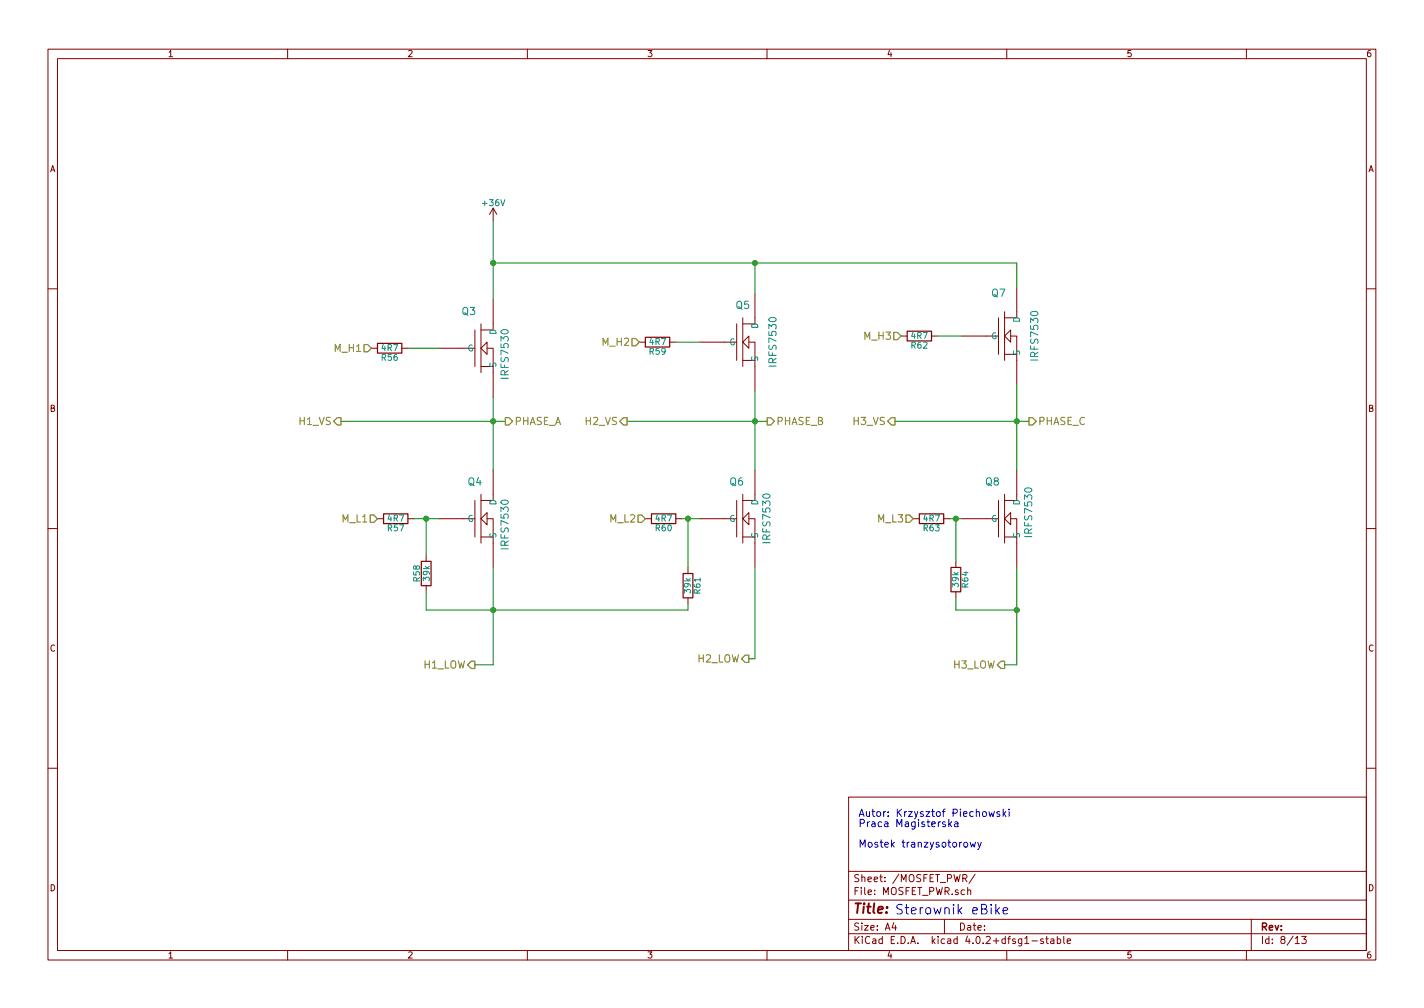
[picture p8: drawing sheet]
<svg xmlns="http://www.w3.org/2000/svg" width="297mm" height="210mm" viewBox="0 0 297 210" stroke-linecap="round" stroke-linejoin="round" font-family="sans-serif">
<g fill="none" stroke="#840000" stroke-width=".21">
<path d="M10 10.3h277v189.9h-277zM12 12.2h273v186.1h-273zM60 10.3v1.9M110 10.3v1.9M160 10.3v1.9M210 10.3v1.9M260 10.3v1.9M102.9 43.4v2.6M102.9 43.4l-.8 1.3M102.9 43.4l.7 1.3M212.1 59.9v6.4h-2.6M10 60.2h2"/>
<path d="M77.5 72.6h1.2M83.8 72.6h1.3M91.4 72.6h7.7M99.1 68.8v7.6M100.3 67.6v10.1M100.3 76.4h2.6M101.6 72.6h1.3v10.2M101.6 71.4v2.5l-1.3-1.3zM102.9 62.5v6.3h-2.6M133.3 71.4h1.3M139.7 71.4h1.3M146 71.4h7.7"/>
<path d="M153.7 67.6v7.6M154.9 71.4l1.3-1.3v2.5zM154.9 66.3v10.1M154.9 75.2h2.6M156.2 71.4h1.3v10.1M157.5 61.2v6.4h-2.6M188 70.1h1.2M194.3 70.1h1.3M200.7 70.1h7.6M208.3 66.3v7.6M209.5 70.1l1.3-1.3v2.6zM209.5 65v10.2"/>
<path d="M209.5 73.9h2.6M210.8 70.1h1.3v10.2M285 60.2h2M102.9 98v6.4h-2.6M157.5 98v6.4h-2.6M212.1 98v6.4h-2.6M10 110.3h2M78.7 108.2h1.3M85.1 108.2h1.3M88.9 115.8v1.3M91.4 108.2h7.7M99.1 104.4v7.6"/>
<path d="M100.3 108.2l1.3-1.3v2.6zM100.3 103.1v10.2M100.3 112h2.6M101.6 108.2h1.3v10.2M134.6 108.2h1.3M141 108.2h1.2M143.5 118.4v1.2M146 108.2h7.7M153.7 104.4v7.6M154.9 108.2l1.3-1.3v2.6zM154.9 103.1v10.2M154.9 112h2.6"/>
<path d="M156.2 108.2h1.3v10.2M190.5 108.2h1.3M196.8 108.2h1.3M199.4 117.1v1.3M200.7 108.2h7.6M208.3 104.4v7.6M209.5 108.2l1.3-1.3v2.6zM209.5 103.1v10.2M209.5 112h2.6M210.8 108.2h1.3v10.2M285 110.3h2M88.9 122.2v1.2"/>
<path d="M143.5 124.7v1.3M199.4 123.4v1.3M10 160.2h2M177 166.3h108v32h-108zM285 160.2h2M60 198.3v1.9M110 198.3v1.9M160 198.3v1.9M177 194.8h108M177 191.8h108M177 187.8h108M177 181.8h108"/>
<path d="M186.4 192.5l-.3 1h.9M186.8 193v1M197 191.8v3M200.8 183.2l.7-.1 .2-.2-.1-.3-.2-.2h-.6v1.5M201.2 183.2l.5 .7M201.9 185.7l.2-.1 .3 .1 .1 .9M201.9 185.1v1.5M203.4 182.3l-1.3 2M210 198.3v1.9M215.3 196.3h1.1M217.6 195.9l-.3-.1-.3 .2 .1 .3 .5 .1v.3h-.6M218.1 195.8h.6"/>
<path d="M218.3 195.3v1.3l.4 .2M219.2 195.9h.6v.9M219.8 196.2l-.4 .1-.3 .2 .3 .3 .4-.1M220.5 195.9l.5-.1 .3 .3-.2 .6h-.6M220.5 195.3v1.5M221.9 195.3v1.3l.2 .2M222.6 196.3l.7-.1v-.3l-.5-.1-.2 .2 .1 .7h.6M260 198.3v1.9M261 191.8v6.5M270.2 196.8h.8M271.5 195.3h1l-.5 .6 .4 .1v.7l-.2 .1-.7-.1"/>
</g>
<path d="M78.7 71.6h5.1v2.1h-5.1zM134.6 70.4h5.1v2h-5.1zM189.2 69.1h5.1v2h-5.1zM80 107.2h5.1v2h-5.1zM87.9 117.1h2v5.1h-2zM135.9 107.2h5.1v2h-5.1zM142.5 119.6h2v5.1h-2zM191.8 107.2h5v2h-5zM198.4 118.4h2v5h-2z" fill="none" stroke="#840000" stroke-width=".25"/>
<g fill="none" stroke="#008400" stroke-width=".21">
<path d="M102.9 46v16.5M102.9 54.9h109.2v5M157.5 54.9v6.3M85.1 72.6h6.3M141 71.4h5M195.6 70.1h5.1M71.1 87.9h34.3M102.9 82.8v15.2M130.8 87.9h29.2M157.5 81.5v16.5M186.7 87.9h27.9M212.1 80.3v17.7"/>
<path d="M86.4 108.2h5M88.9 108.2v7.6M102.9 118.4v20.3h-3.8M142.2 108.2h3.8M143.5 108.2v10.2M157.5 118.4v19h-1.3M198.1 108.2h2.6M199.4 108.2v8.9M212.1 118.4v20.3h-2.6M88.9 123.4v3.8h54.6v-1.2M199.4 124.7v2.5h12.7"/>
</g>
<g fill="#008400" stroke="#008400" stroke-width=".25">
<circle cx="102.9" cy="54.9" r=".51"/>
<circle cx="157.5" cy="54.9" r=".51"/>
<circle cx="143.5" cy="108.2" r=".51"/>
<circle cx="88.9" cy="108.2" r=".51"/>
<circle cx="102.9" cy="127.2" r=".51"/>
<circle cx="199.4" cy="108.2" r=".51"/>
<circle cx="212.1" cy="127.2" r=".51"/>
<circle cx="102.9" cy="87.9" r=".51"/>
<circle cx="157.5" cy="87.9" r=".51"/>
<circle cx="212.1" cy="87.9" r=".51"/>
</g>
<g fill="none" stroke="#848400" stroke-width=".25">
<path d="M75.9 71.9h.8l.8 .7-.8 .8h-.8zM131.8 70.6h.8l.7 .8-.7 .7h-.8zM186.4 69.3h.8l.8 .8-.8 .8h-.8zM69.6 87.9l.8-.8h.7v1.5h-.7zM105.4 87.1h.8l.7 .8-.7 .7h-.8zM130 87.1h.8v1.5h-.8l-.7-.7zM160 87.1h.8l.7 .8-.7 .7h-.8zM185.9 87.1h.8v1.5h-.8l-.7-.7zM214.6 87.1h.8l.8 .8-.8 .7h-.8zM77.2 107.4h.8l.7 .8-.7 .8h-.8zM133.1 107.4h.8l.7 .8-.7 .8h-.8zM189 107.4h.7l.8 .8-.8 .8h-.7z"/>
<path d="M98.3 137.9h.8v1.5h-.8l-.8-.7zM155.4 136.6h.8v1.6h-.8l-.7-.8zM208.8 137.9h.7v1.5h-.7l-.8-.7z"/>
</g>
<g fill="none" stroke="#0000c2" stroke-width=".21">
<path d="M197.9 170.9v1.5M198.1 171.9l.4 .5M198.5 171.4l-.6 .6M199.2 171.5h.5l.1 .9M199.8 171.8l-.6 .1a.3 .3 0 0 0 .1 .5h.5M201.1 175.8l.2-.1 .5 .1 .1 .6-.2 .2-.4 .1-.2-.2zM202.4 175.7l.2 1 .3-.7 .3 .7 .3-1M204 175.7l.3 1M204.7 175.7l-.5 1.4-.2 .1M206.3 169.3l.3 1 .2-.7 .3 .7 .3-1M208.5 169.4l-.3-.1-.3 .2 .1 .2 .5 .2v.3h-.6M209.2 168.8v1.5"/>
<path d="M209.4 169.7l.4 .6M209.8 169.3l-.6 .6M210.5 168.8v.1M210.5 169.3v1M207.7 188.6v2M207.9 189.9l.6 .7M208.5 189.3l-.8 .8M209.2 190l1-.2-.1-.4-.6-.1-.3 .3 .1 .9h.8"/>
</g>
<text font-size="2.8" fill="#840000" x="178" y="190.5">Title:</text>
<text font-size="2.8" fill="#0000c2" x="186.7" y="190.7">Sterownik eBike</text>
<g font-size="2.1" fill="#008484">
<text x="96.4" y="65.7">Q3</text>
<text x="153.5" y="64.4">Q5</text>
<text x="206.9" y="61.9">Q7</text>
<text x="162" y="76.1" transform="rotate(-90 162 76.1)">IRFS7530</text>
<text x="216.6" y="74.8" transform="rotate(-90 216.6 74.8)">IRFS7530</text>
<text x="106.1" y="78.7" transform="rotate(-90 106.1 78.7)">IRFS7530</text>
<text x="97.7" y="101.3">Q4</text>
<text x="152.3" y="101.3">Q6</text>
<text x="205.6" y="101.3">Q8</text>
<text x="160.7" y="112.9" transform="rotate(-90 160.7 112.9)">IRFS7530</text>
<text x="215.3" y="111.7" transform="rotate(-90 215.3 111.7)">IRFS7530</text>
<text x="106.1" y="114.2" transform="rotate(-90 106.1 114.2)">IRFS7530</text>
</g>
<g font-size="2.1" fill="#848400">
<text x="180.4" y="70.9">M_H3</text>
<text x="69.9" y="73.4">M_H1</text>
<text x="125.8" y="72.1">M_H2</text>
<text x="62.5" y="88.6">H1_VS</text>
<text x="107.3" y="88.6">PHASE_A</text>
<text x="122.1" y="88.6">H2_VS</text>
<text x="162" y="88.6">PHASE_B</text>
<text x="178" y="88.6">H3_VS</text>
<text x="216.6" y="88.6">PHASE_C</text>
<text x="71.4" y="109">M_L1</text>
<text x="127.3" y="109">M_L2</text>
<text x="183.1" y="109">M_L3</text>
<text x="88.3" y="139.4">H1_LOW</text>
<text x="145.4" y="138.2">H2_LOW</text>
<text x="198.8" y="139.4">H3_LOW</text>
</g>
<g font-size="2.1" fill="#0000c2">
<text x="179.1" y="170.4">Autor: Krzysztof Piechowski</text>
<text x="179.1" y="172.5">Praca Magisterska</text>
<text x="179.1" y="176.8">Mostek tranzysotorowy</text>
</g>
<g font-size="2.1" fill="#840000">
<text x="178" y="184">Sheet: /MOSFET_PWR/</text>
<text x="178" y="186.7">File: MOSFET_PWR.sch</text>
<text x="178" y="196.9">KiCad E.D.A. kicad 4.0.2+dfsg1-stable</text>
<text x="178" y="194.1">Size: A4</text>
<text x="200" y="194.1">Date:</text>
<text x="263" y="194.1">Rev:</text>
<text x="263" y="196.9">Id: 8/13</text>
</g>
<g font-size="1.8" fill="#840000">
<text x="35" y="11.9">1</text>
<text x="85" y="11.9">2</text>
<text x="135" y="11.9">3</text>
<text x="185" y="11.9">4</text>
<text x="235" y="11.9">5</text>
<text x="285" y="11.9">6</text>
<text x="10.4" y="35.9">A</text>
<text x="285.4" y="35.9">A</text>
<text x="10.4" y="85.9">B</text>
<text x="285.4" y="85.9">B</text>
<text x="10.4" y="135.9">C</text>
<text x="285.4" y="135.9">C</text>
<text x="10.4" y="185.9">D</text>
<text x="285.4" y="185.9">D</text>
<text x="35" y="199.9">1</text>
<text x="85" y="199.9">2</text>
<text x="135" y="199.9">3</text>
<text x="185" y="199.9">4</text>
<text x="235" y="199.9">5</text>
<text x="285" y="199.9">6</text>
</g>
<g font-size="1.8" fill="#008484">
<text x="100.8" y="43">+36V</text>
<text x="103.5" y="69.8" transform="rotate(-90 103.5 69.8)">D</text>
<text x="135.5" y="71.9">4R7</text>
<text x="158.1" y="68.6" transform="rotate(-90 158.1 68.6)">D</text>
<text x="190.1" y="70.7">4R7</text>
<text x="206.8" y="70.7">G</text>
<text x="212.7" y="67.3" transform="rotate(-90 212.7 67.3)">D</text>
<text x="79.7" y="75.2">R56</text>
<text x="79.7" y="73.2">4R7</text>
<text x="97.5" y="73.3">G</text>
<text x="103.5" y="76.7" transform="rotate(-90 103.5 76.7)">S</text>
<text x="135.5" y="74">R59</text>
<text x="152.1" y="72">G</text>
<text x="158.1" y="75.4" transform="rotate(-90 158.1 75.4)">S</text>
<text x="190.1" y="72.7">R62</text>
<text x="212.7" y="74.2" transform="rotate(-90 212.7 74.2)">S</text>
<text x="103.5" y="105.4" transform="rotate(-90 103.5 105.4)">D</text>
<text x="158.1" y="105.4" transform="rotate(-90 158.1 105.4)">D</text>
<text x="212.7" y="105.4" transform="rotate(-90 212.7 105.4)">D</text>
<text x="80.9" y="110.8">R57</text>
<text x="80.9" y="108.8">4R7</text>
<text x="97.5" y="108.8">G</text>
<text x="103.5" y="112.3" transform="rotate(-90 103.5 112.3)">S</text>
<text x="136.8" y="110.8">R60</text>
<text x="136.8" y="108.8">4R7</text>
<text x="152.1" y="108.8">G</text>
<text x="158.1" y="112.3" transform="rotate(-90 158.1 112.3)">S</text>
<text x="192.7" y="110.8">R63</text>
<text x="192.7" y="108.8">4R7</text>
<text x="206.8" y="108.8">G</text>
<text x="212.7" y="112.3" transform="rotate(-90 212.7 112.3)">S</text>
<text x="87.6" y="121.3" transform="rotate(-90 87.6 121.3)">R58</text>
<text x="89.6" y="121.1" transform="rotate(-90 89.6 121.1)">39k</text>
<text x="144.1" y="123.6" transform="rotate(-90 144.1 123.6)">39k</text>
<text x="146.1" y="123.8" transform="rotate(-90 146.1 123.8)">R61</text>
<text x="199.9" y="122.4" transform="rotate(-90 199.9 122.4)">39k</text>
<text x="202" y="122.5" transform="rotate(-90 202 122.5)">R64</text>
</g>
</svg>
